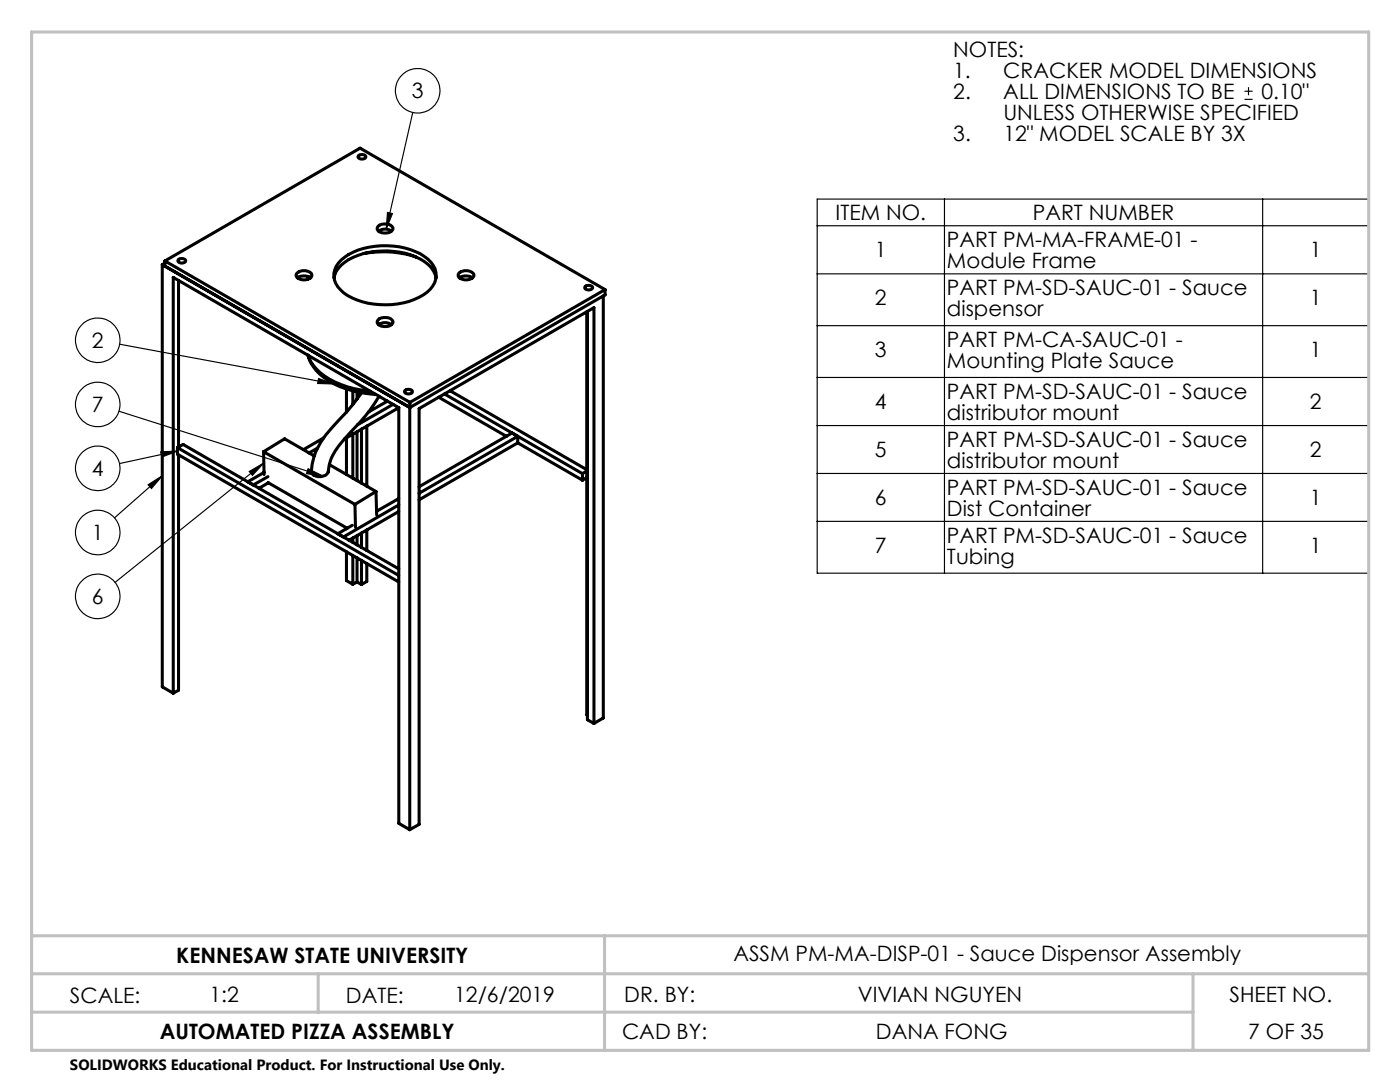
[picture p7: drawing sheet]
<svg xmlns="http://www.w3.org/2000/svg" width="279mm" height="216mm" viewBox="0 0 279 216" stroke-linecap="round" stroke-linejoin="round" font-family="sans-serif">
<g fill="none" stroke="#000" stroke-width=".23">
<path d="M248.4 19.8h1.6M248.4 18.2h1.6M249.2 17.4v1.6M82.4 22.4l-5.3 23.3M163.1 39.7h110.1v74.7h-110.1zM188.5 39.7v74.7M252 39.7v74.7M77.3 42.4l1 .2-1.2 3.1zM163.1 45h110.1M163.1 54.6h110.1M23.9 68.7l42.8 7.9M63.6 75.5l3.1 1.1-3.3-.1z"/>
<path d="M163.1 65h110.1M163.1 75.3h110.1M23.7 82.1l40.8 12.9M29.6 96.7l2.8-1.8-2.2 2.6zM32.1 90.2l3.3-.2-3.1 1.2zM32.4 94.9l-9.5 8.4M35.4 90l-11.6 2.5M49.7 94.1l2.9-1.7-2.2 2.5zM52.6 92.4l-29.6 23.8M61.5 93.5l3 1.5-3.3-.5zM163.1 84.9h110.1M163.1 94.5h110.1"/>
<path d="M163.1 104h110.1"/>
<circle cx="83.4" cy="18.1" r="4.4"/>
<circle cx="19.5" cy="67.9" r="4.4"/>
<circle cx="19.5" cy="80.7" r="4.4"/>
<circle cx="19.5" cy="93.4" r="4.4"/>
<circle cx="19.5" cy="119" r="4.4"/>
<circle cx="19.5" cy="106.3" r="4.4"/>
</g>
<path d="M120.6 186.7h152.6" fill="none" stroke="#c0c0c0" stroke-width=".23" stroke-dasharray="19 1.6 3.2 1.6" stroke-dashoffset="9.5"/>
<path d="M6.3 6.4h266.9v203.2h-266.9zM6.3 194.3h266.9M6.3 186.7h266.9M63.5 194.3v7.7M120.7 186.7v22.9M238.1 194.3v15.3M6.3 202h231.8" fill="none" stroke="#c0c0c0" stroke-width=".61"/>
<path d="M77.3 42.4l1 .2-1.2 3.1zM49.7 94.1l2.9-1.7-2.2 2.5zM29.6 96.7l2.8-1.8-2.2 2.6zM32.1 90.2l3.3-.2-3.1 1.2zM61.5 93.5l3 1.5-3.3-.5zM63.6 75.5l3.1 1.1-3.3-.1z" fill="#000"/>
<g fill="none" stroke="#000" stroke-width=".61">
<path d="M71.5 31.1l.7-.3a.55 .55 0 0 1 .8 .7l-.8 .2a.59 .59 0 0 1-.7-.6zM32.4 52.8l49.4 28.5M32.4 52.8v84.3l2.2 1.2M32.9 52.1l39-22.5 48.9 28.2M32.9 52.1l48.9 28.2M32.9 52.1v1M32.9 52.5l-.5 .3M35.6 51.9l.7-.3a.59 .59 0 0 1 .7 .6l-.7 .3a.58 .58 0 0 1-.7-.6zM35.6 56v33.2M59.3 54.5a2.02 2.02 0 0 1 2.9 .3 1.37 1.37 0 0 1-1.8 1 1.28 1.28 0 0 1-1.3-1zM59.4 55.5a2.32 2.32 0 0 1 2.6 0M61.6 55.2l-.2 .5"/>
<path d="M66.7 55.5a5.8 5.8 0 0 1 3.8-4.2 15.8 15.8 0 0 1 14.2 .9 5.1 5.1 0 0 1 2.3 3.3M68.1 51.9a14.2 14.2 0 0 1 11.6-2.7 9.7 9.7 0 0 1 6.8 3.8 4 4 0 0 1-1.3 5.3 15.4 15.4 0 0 1-16.6 .2 4 4 0 0 1-1-6zM72.6 50.6a20.6 20.6 0 0 1 10.5 .7M75.4 45.2a2.07 2.07 0 0 1 3 .3 1.39 1.39 0 0 1-1.8 1 1.16 1.16 0 0 1-1.3-1zM75.5 46.1l.2-.1a2.32 2.32 0 0 1 2.4 .1M91.6 54.5a2.07 2.07 0 0 1 3 .3 1.43 1.43 0 0 1-1.9 1 1.22 1.22 0 0 1-1.3-1zM91.7 55.5a2.32 2.32 0 0 1 2.6 0M116.7 57.2l.8-.3a.59 .59 0 0 1 .7 .7l-.7 .3a.59 .59 0 0 1-.8-.7zM120.4 59.1v84.2l-1.9 1.1M120.8 57.8l-39 22.5M120.8 57.8v1l-39 22.5M69.1 77.6v4.6"/>
<path d="M70.4 78v2.7M71.3 78.2v1.4M72.1 78.3a31.7 31.7 0 0 1-4.4 5.4 19.1 19.1 0 0 0-5.1 7.6l-.5 2.8a1.66 1.66 0 0 0 2.4 .9 1.25 1.25 0 0 0 1-.9l.2-1a10.5 10.5 0 0 1 2.9-5.4l3.4-3.6a27.7 27.7 0 0 0 3.6-5M74 78.1a17.7 17.7 0 0 1-10.9-4.5 6.7 6.7 0 0 1-1.6-2.7 9.3 9.3 0 0 0 5.2 5.7 21.5 21.5 0 0 0 8.3 2.1M75.4 63.9a2.07 2.07 0 0 1 3 .2 1.39 1.39 0 0 1-1.8 1.1 1.16 1.16 0 0 1-1.3-1.1zM75.5 64.8l.2-.1a2.32 2.32 0 0 1 2.4 .1M80.8 78l.7-.3a.59 .59 0 0 1 .8 .6l-.2 .2-.6 .1a.67 .67 0 0 1-.8-.5zM87.6 79.3l13.5 7.8M88.7 78.6l27.5 15.9M89.8 78l27.3 15.7M117.1 62.2v80.4l.1 .1M117.2 62.2v81.4l1.3 .8"/>
<path d="M35.4 89.3l44.2 25.5M35.4 89.3v1.3l44.2 25.5M35.4 89.3l1.1-.6 43.1 24.8M35.6 90.8v46.9l-1 .6M52.6 90.1l18.2 10.5M52.6 90.1l4.2-2.5 5.9 3.4M52.6 90.1l.1 4.6M52.7 94.3l-3.2 1.8 1.1 .7 2.9-1.7M53.5 96.3l15.8 9.1M53.6 96.3l-1.9 1.1M63.4 89.4l-1.7 1M64.6 87.4l-4 2.3"/>
<path d="M65.7 92.7l9.3 5.4M69.1 87.3v7.4M70.4 86.6v8.8M71.3 86.1v9.8M72.1 85.6v10.8M73.2 85v12M75 98.1l-4.2 2.5M75 98.1l.2 4.7M77.3 80l-3.8 2.2M78.5 80.7l-7.2 4.1M79.6 99.5l-4.5 2.5M79.6 81.4l-10.8 6.2"/>
<path d="M79.6 81.4v82.9l2.2 1.3M79.6 81.4l-45-26v82.9M81.8 81.3v84.3M81.8 80.3v1M103.3 88.4l12.9 7.4M103.3 87.1l-19.7 11.3M103.3 87.1l-1.1-.7-18.6 10.7M103.3 88.4l-19.7 11.3M103.3 87.1v1.3M116.2 94.5v1.3M117.1 95.3l-.9 .5M117.1 94l-.9 .5"/>
<path d="M69.1 110.1v5.8l1.3 .7M69.1 105.3v.2M70.4 107.4v.8M70.4 110.8v5.8M70.8 100.6l.1 4.6M71.3 116.1l.8 .5M71.3 106.9v1.8M71.3 111.3v4.8M71.3 116.1l-.9 .5M72.1 106.4v2.8M72.1 111.8v4.8M73.2 112.4v3.6l-1.1 .6"/>
<path d="M73.2 105.8v4.1M79.6 100.8l-11.1 6.3-1.1-.6 2.9-1.7M79.6 102.1l-10 5.7M118.5 144.4v-83l-34.9 20.1v83l-1.8 1.1"/>
</g>
<g font-size="4.2">
<text x="190.2" y="11.4">NOTES:</text>
<text x="190.2" y="15.6">1.</text>
<text x="200.2" y="15.6">CRACKER MODEL DIMENSIONS</text>
<text x="82.2" y="19.6">3</text>
<text x="190.2" y="19.8">2.</text>
<text x="200.2" y="19.8">ALL DIMENSIONS TO BE</text>
<text x="200.2" y="24">UNLESS OTHERWISE SPECIFIED</text>
<text x="251.7" y="19.8">0.10&quot;</text>
<text x="190.2" y="28.1">3.</text>
<text x="200.2" y="28.1">12&quot; MODEL SCALE BY 3X</text>
<text x="166.8" y="43.9">ITEM NO.</text>
<text x="206.1" y="43.9">PART NUMBER</text>
<text x="174.6" y="51.4">1</text>
<text x="189" y="49.3">PART PM-MA-FRAME-01 -</text>
<text x="189" y="53.5">Module Frame</text>
<text x="261.4" y="51.4">1</text>
<text x="189" y="58.9">PART PM-SD-SAUC-01 - Sauce</text>
<text x="174.6" y="60.9">2</text>
<text x="189" y="63">dispensor</text>
<text x="261.4" y="60.9">1</text>
<text x="18.4" y="69.4">2</text>
<text x="174.6" y="71.3">3</text>
<text x="189" y="69.2">PART PM-CA-SAUC-01 -</text>
<text x="261.4" y="71.3">1</text>
<text x="189" y="73.4">Mounting Plate Sauce</text>
<text x="18.4" y="82.2">7</text>
<text x="174.6" y="81.6">4</text>
<text x="189" y="79.6">PART PM-SD-SAUC-01 - Sauce</text>
<text x="189" y="83.8">distributor mount</text>
<text x="261.4" y="81.6">2</text>
<text x="189" y="89.1">PART PM-SD-SAUC-01 - Sauce</text>
<text x="18.4" y="94.9">4</text>
<text x="174.6" y="91.2">5</text>
<text x="189" y="93.3">distributor mount</text>
<text x="261.4" y="91.2">2</text>
<text x="174.6" y="100.8">6</text>
<text x="189" y="98.7">PART PM-SD-SAUC-01 - Sauce</text>
<text x="261.4" y="100.8">1</text>
<text x="18.4" y="107.8">1</text>
<text x="189" y="102.9">Dist Container</text>
<text x="174.6" y="110.3">7</text>
<text x="189" y="108.3">PART PM-SD-SAUC-01 - Sauce</text>
<text x="189" y="112.4">Tubing</text>
<text x="261.4" y="110.3">1</text>
<text x="18.4" y="120.5">6</text>
<text x="146.4" y="191.8">ASSM PM-MA-DISP-01 - Sauce Dispensor Assembly</text>
<text x="35.2" y="192.1">KENNESAW STATE UNIVERSITY</text>
<text x="13.9" y="200.2">SCALE:</text>
<text x="41.8" y="199.9">1:2</text>
<text x="69" y="200.2">DATE:</text>
<text x="90.6" y="199.9">12/6/2019</text>
<text x="124.6" y="199.9">DR. BY:</text>
<text x="171.2" y="199.9">VIVIAN NGUYEN</text>
<text x="245.4" y="199.9">SHEET NO.</text>
<text x="31.9" y="207.3">AUTOMATED PIZZA ASSEMBLY</text>
<text x="124.2" y="207.3">CAD BY:</text>
<text x="174.8" y="207.3">DANA FONG</text>
<text x="249.1" y="207.3">7 OF 35</text>
</g>
<text font-size="3" x="14" y="213.5">SOLIDWORKS Educational Product. For Instructional Use Only.</text>
</svg>
